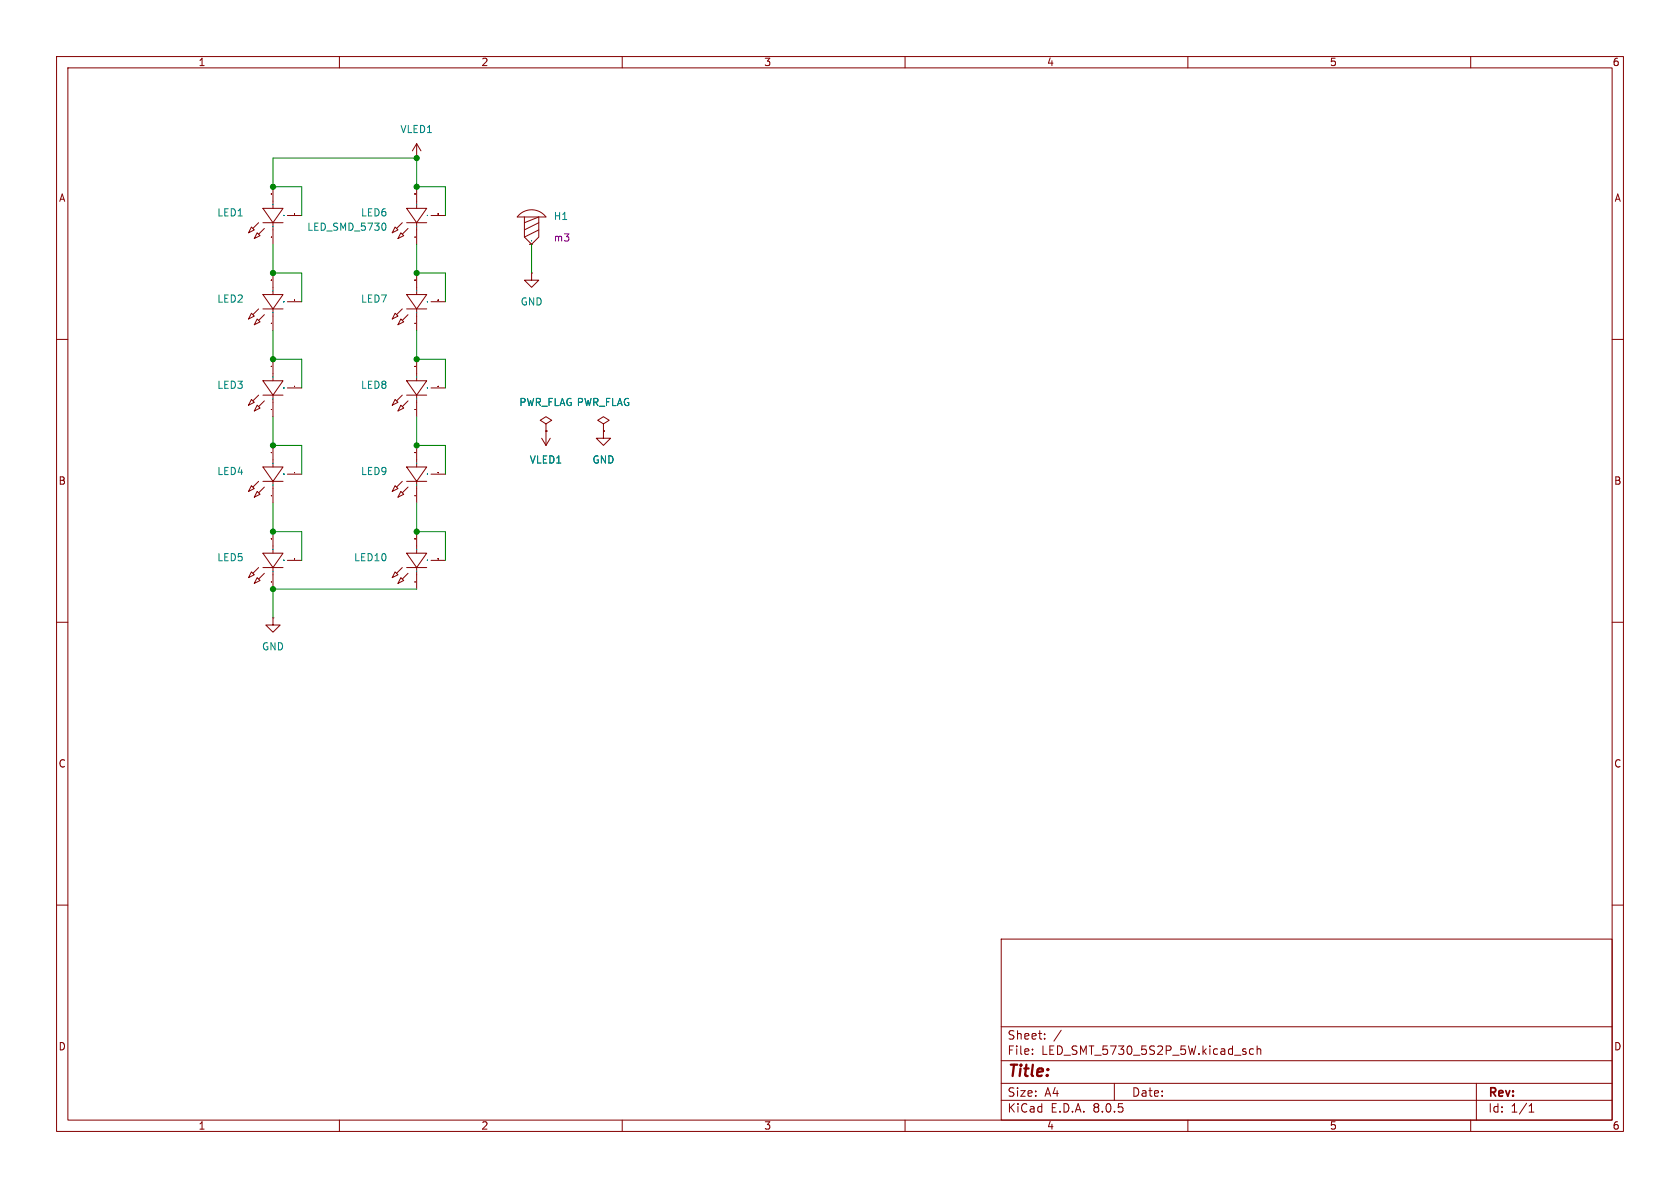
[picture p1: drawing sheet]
<svg xmlns="http://www.w3.org/2000/svg" width="297mm" height="210mm" viewBox="0 0 297 210" stroke-linecap="round" stroke-linejoin="round" font-family="sans-serif">
<g fill="none" stroke="#840000" stroke-width=".18">
<path d="M10 10h277v190h-277zM12 12h273v186h-273zM60 10v2M110 10v2M160 10v2M210 10v2M260 10v2M45.7 39.4l-1 1M46.5 36.8h3.5l-1.7 2.6zM46.5 39.4h3.5M48 34.3h.1M48.3 33v3.8"/>
<path d="M48.3 39.4v3.8M50.8 38.1h2.5M52.1 37.8h.1M71.1 39.4l-1 1M71.9 36.8h3.5l-1.7 2.6zM71.9 39.4h3.5M73.4 34.3h.1M73.7 27.9h.1M73.7 25.4v2.5M73.7 33v3.8M73.7 39.4v3.8M73.7 25.4l-.8 1.3"/>
<path d="M73.7 25.4l.7 1.3M76.2 38.1h2.5M77.5 37.8h.1M91.7 38.1a3.2 3.2 0 0 1 4.8 .3h-5.1zM92.7 38.4v3.5l1.3 1.3 1.2-1.3v-3.5l-2.5 1M95.2 39.4l-2.5 1.2M10 60h2M44.4 40.1l.6 .5-1.1 .5zM44.4 55.4l.6 .5-1.1 .5zM45.5 41.1l.5 .6-1 .5zM45.5 56.4l.5 .5-1 .5zM45.7 54.6l-1 1"/>
<path d="M46.5 52.1h3.5l-1.7 2.5zM46.5 54.6h3.5M46.7 40.4l-1 1M46.7 55.6l-1 1M48 57.2h.1M48 49.5h.1M48 41.9h.1M48 57.1v.1M48.3 48.3v3.8M48.3 54.6v3.8M50.8 53.3h2.5M52.1 53h.1"/>
<path d="M52.1 53.1h.1M52.1 53v.1M69.8 55.4l.6 .5-1.1 .5zM69.8 40.1l.6 .5-1.1 .5zM70.9 56.4l.5 .5-1 .5zM70.9 41.1l.5 .6-1 .5zM71.1 54.6l-1 1M71.9 52.1h3.5l-1.7 2.5zM71.9 54.6h3.5M72.1 55.6l-1 1M72.1 40.4l-1 1M73.4 57.2h.1"/>
<path d="M73.4 41.9h.1M73.4 49.5h.1M73.4 57.1v.1M73.7 48.3v3.8M73.7 54.6v3.8M76.2 53.3h2.5M77.5 53h.1M77.5 53.1h.1M77.5 53v.1M93.7 43.2h.1M94 43.2h.1M94 48.3v1.2h1.2l-1.2 1.3-1.3-1.3h1.3"/>
<path d="M94 48.3h.1M95.2 40.6l-2.5 1.3M285 60h2M44.4 70.6l.6 .5-1.1 .5zM45.5 71.6l.5 .5-1 .5zM45.7 69.9l-1 1M46.5 67.3h3.5l-1.7 2.6zM46.5 69.9h3.5M46.7 70.9l-1 1M48 64.8h.1M48 72.4h.1M48.3 63.5v3.8"/>
<path d="M48.3 69.9v3.8M48.3 78.7v3.9M50.8 68.6h2.5M52.1 68.3h.1M69.8 70.6l.6 .5-1.1 .5zM70.9 71.6l.5 .5-1 .5zM71.1 69.9l-1 1M71.9 67.3h3.5l-1.7 2.6zM71.9 69.9h3.5M72.1 70.9l-1 1M73.4 64.8h.1M73.4 72.4h.1"/>
<path d="M73.7 63.5v3.8M73.7 69.9v3.8M73.7 78.7v3.9M76.2 68.6h2.5M77.5 68.3h.1M95.8 77.5l.7 1.2M96.5 74.9l1-.6-1-.6-1 .6 1 .6v1.3M96.5 76.2h.1M96.5 76.2v2.5M97.3 77.5l-.8 1.2M106.7 76.2v1.3h1.2l-1.2 1.2-1.3-1.2h1.3M106.7 76.2h.1"/>
<path d="M106.7 74.9l1-.6-1-.6-1 .6 1 .6v1.3M44.4 85.9l.6 .5-1.1 .5zM45.5 86.9l.5 .5-1 .5zM45.7 85.1l-1 1M46.5 82.6h3.5l-1.7 2.5zM46.5 97.8h3.5l-1.7 2.5zM46.5 85.1h3.5M46.7 86.1l-1 1M48 87.6h.1M48 95.2v.1M48 80h.1M48 95.2h.1"/>
<path d="M48.3 85.1v3.8M48.3 94v3.8M50.8 83.8h2.5M50.8 99.1h2.5M52.1 83.5h.1M52.1 83.6h.1M52.1 98.8h.1M69.8 85.9l.6 .5-1.1 .5zM70.9 86.9l.5 .5-1 .5zM71.1 85.1l-1 1M71.9 97.8h3.5l-1.7 2.5zM71.9 82.6h3.5l-1.7 2.5z"/>
<path d="M71.9 85.1h3.5M72.1 86.1l-1 1M73.4 80h.1M73.4 95.2v.1M73.4 87.6h.1M73.7 85.1v3.8M73.7 94v3.8M76.2 83.8h2.5M76.2 99.1h2.5M77.5 83.6h.1M77.5 83.5v.1M77.5 98.8h.1"/>
<path d="M10 110h2M44.4 101.1l.6 .5-1.1 .5zM45.5 102.1l.5 .5-1 .5zM45.7 100.3l-1 1M46.5 100.3h3.5M46.7 101.3l-1 1.1M48 102.9h.1M48.3 109.2v1.3h1.2l-1.2 1.3-1.3-1.3h1.3M48.3 109.2h.1M48.3 100.3v3.8M69.8 101.1l.6 .5-1.1 .5zM70.9 102.1l.5 .5-1 .5z"/>
<path d="M71.1 100.3l-1 1M71.9 100.3h3.5M72.1 101.3l-1 1.1M73.4 102.9h.1M73.7 100.3v3.8M285 110h2M10 160h2M285 160h2M177 166h108v32h-108zM60 198v2M110 198v2M160 198v2"/>
<path d="M177 194.5h108M177 191.5h108M177 187.5h108M177 181.5h108M182.5 186.3v.1M182.5 185.5v.1M184.7 183.6v.1M184.7 182.8v.1M187.6 182.1l-1.3 2M197 191.5v3M210 198v2M221.6 185.5l-.4-.1-.3 .3v.4l.1 .2h.6"/>
<path d="M222.2 185.5l.3-.1 .3 .1 .1 .9M222.2 184.9v1.5M260 198v2M261 191.5v6.5M270.3 196.6h.9M270.3 195.5l.4-.4v1.5"/>
</g>
<g fill="none" stroke="#008484" stroke-width=".18">
<path d="M48.3 36.2h.1M50.1 38.1h.1M50.2 38.1h.1M67.9 39.4a.79 .79 0 0 1 0 1.3M73.7 36.2h.1M75.5 38.1h.1M75.6 38.1h.1M48.2 55.3h.1M48.3 51.4h.1M48.2 40h.1M48.3 40h-.1M48.3 55.3h-.1"/>
<path d="M50.1 53.3h.1M50.2 53.3h.1M73.6 55.3h.1M73.7 51.4h.1M73.6 40h.1M73.7 40h-.1M75.5 53.3h.1M75.6 53.3h.1M94 42.6h.1M48.2 70.5h.1M48.2 66.7h.1M48.3 66.7h.1"/>
<path d="M48.3 70.5h-.1M50.1 68.6h.1M50.2 68.6h.1M73.6 70.5h.1M73.6 66.7h.1M73.7 66.7h.1M75.5 68.6h.1M75.6 68.6h.1M48.2 85.7h.1M48.2 81.9h.1M48.2 97.1h.1M48.3 81.9h.1"/>
<path d="M48.3 97.1h.1M48.3 85.7h-.1M50.1 83.8h.1M50.1 99v.1M50.2 83.8h.1M50.2 99.1h.1M73.6 85.7h.1M73.6 97.1h.1M73.6 81.9h.1M73.7 81.9h.1M73.7 97.1h.1M75.5 83.8h.1"/>
<path d="M75.5 99v.1M75.5 99l.1 .1M75.6 83.8h.1M75.6 99v.1M48.2 101h.1M48.3 101h-.1M73.6 101h.1"/>
</g>
<path d="M53.3 38.1v-5.1h-5v-5.1h25.4v5.1h5v5.1M48.3 43.2v5.1h5v5M48.3 58.4v5.1h5v5.1M73.7 43.2v5.1h5v5M73.7 58.4v5.1h5v5.1M94 43.2v5.1M48.3 73.7v5h5v5.1M73.7 73.7v5h5v5.1M48.3 88.9v5.1h5v5.1M73.7 88.9v5.1h5v5.1M73.7 104.1h-25.4v5.1" fill="none" stroke="#008400" stroke-width=".18"/>
<g fill="#008400" stroke="#008400" stroke-width=".18">
<circle cx="73.7" cy="27.9" r=".46"/>
<circle cx="73.7" cy="33" r=".46"/>
<circle cx="48.3" cy="48.3" r=".46"/>
<circle cx="48.3" cy="33" r=".46"/>
<circle cx="73.7" cy="48.3" r=".46"/>
<circle cx="48.3" cy="78.7" r=".46"/>
<circle cx="48.3" cy="94" r=".46"/>
<circle cx="73.7" cy="94" r=".46"/>
<circle cx="73.7" cy="63.5" r=".46"/>
<circle cx="48.3" cy="104.1" r=".46"/>
<circle cx="48.3" cy="63.5" r=".46"/>
<circle cx="73.7" cy="78.7" r=".46"/>
</g>
<text font-size="2.8" fill="#840000" x="178" y="190.9">Title:</text>
<g font-size="2.1" fill="#840000">
<text x="178" y="184">Sheet:</text>
<text x="178" y="186.7">File:</text>
<text x="184.1" y="186.7">LED_SMT_5730_5S2P_5W.kicad_sch</text>
<text x="178" y="196.9">KiCad</text>
<text x="178" y="194.1">Size:</text>
<text x="184.7" y="194.1">A4</text>
<text x="185.7" y="196.9">E.D.A.</text>
<text x="193.3" y="196.9">8.0.5</text>
<text x="200" y="194.1">Date:</text>
<text x="263" y="194.3">Rev:</text>
<text x="263" y="196.9">Id:</text>
<text x="267.1" y="196.9">1/1</text>
</g>
<g font-size="1.8" fill="#840000">
<text x="35" y="11.9">1</text>
<text x="85" y="11.9">2</text>
<text x="135" y="11.9">3</text>
<text x="185" y="11.9">4</text>
<text x="235" y="11.9">5</text>
<text x="285" y="11.9">6</text>
<text x="10.3" y="35.9">A</text>
<text x="285.3" y="35.9">A</text>
<text x="10.3" y="85.9">B</text>
<text x="285.3" y="85.9">B</text>
<text x="10.3" y="135.9">C</text>
<text x="285.3" y="135.9">C</text>
<text x="10.3" y="185.9">D</text>
<text x="285.3" y="185.9">D</text>
<text x="35" y="199.9">1</text>
<text x="85" y="199.9">2</text>
<text x="135" y="199.9">3</text>
<text x="185" y="199.9">4</text>
<text x="235" y="199.9">5</text>
<text x="285" y="199.9">6</text>
</g>
<g font-size="1.8" fill="#008484">
<text x="70.7" y="23.7">VLED1</text>
<text x="38.3" y="38.5">LED1</text>
<text x="54.2" y="41">LED_SMD_5730</text>
<text x="63.7" y="38.5">LED6</text>
<text x="97.8" y="39.1">H1</text>
<text x="38.3" y="53.7">LED2</text>
<text x="63.7" y="53.7">LED7</text>
<text x="91.9" y="54.2">GND</text>
<text x="38.3" y="68.9">LED3</text>
<text x="63.7" y="68.9">LED8</text>
<text x="91.7" y="72">PWR_FLAG PWR_FLAG</text>
<text x="93.5" y="82.1">VLED1</text>
<text x="104.6" y="82.1">GND</text>
<text x="38.3" y="84.2">LED4</text>
<text x="63.7" y="84.2">LED9</text>
<text x="38.3" y="99.4">LED5</text>
<text x="62.5" y="99.4">LED10</text>
<text x="46.2" y="115.2">GND</text>
</g>
<text font-size="1.8" fill="#840084" x="97.8" y="42.9">m3</text>
</svg>
